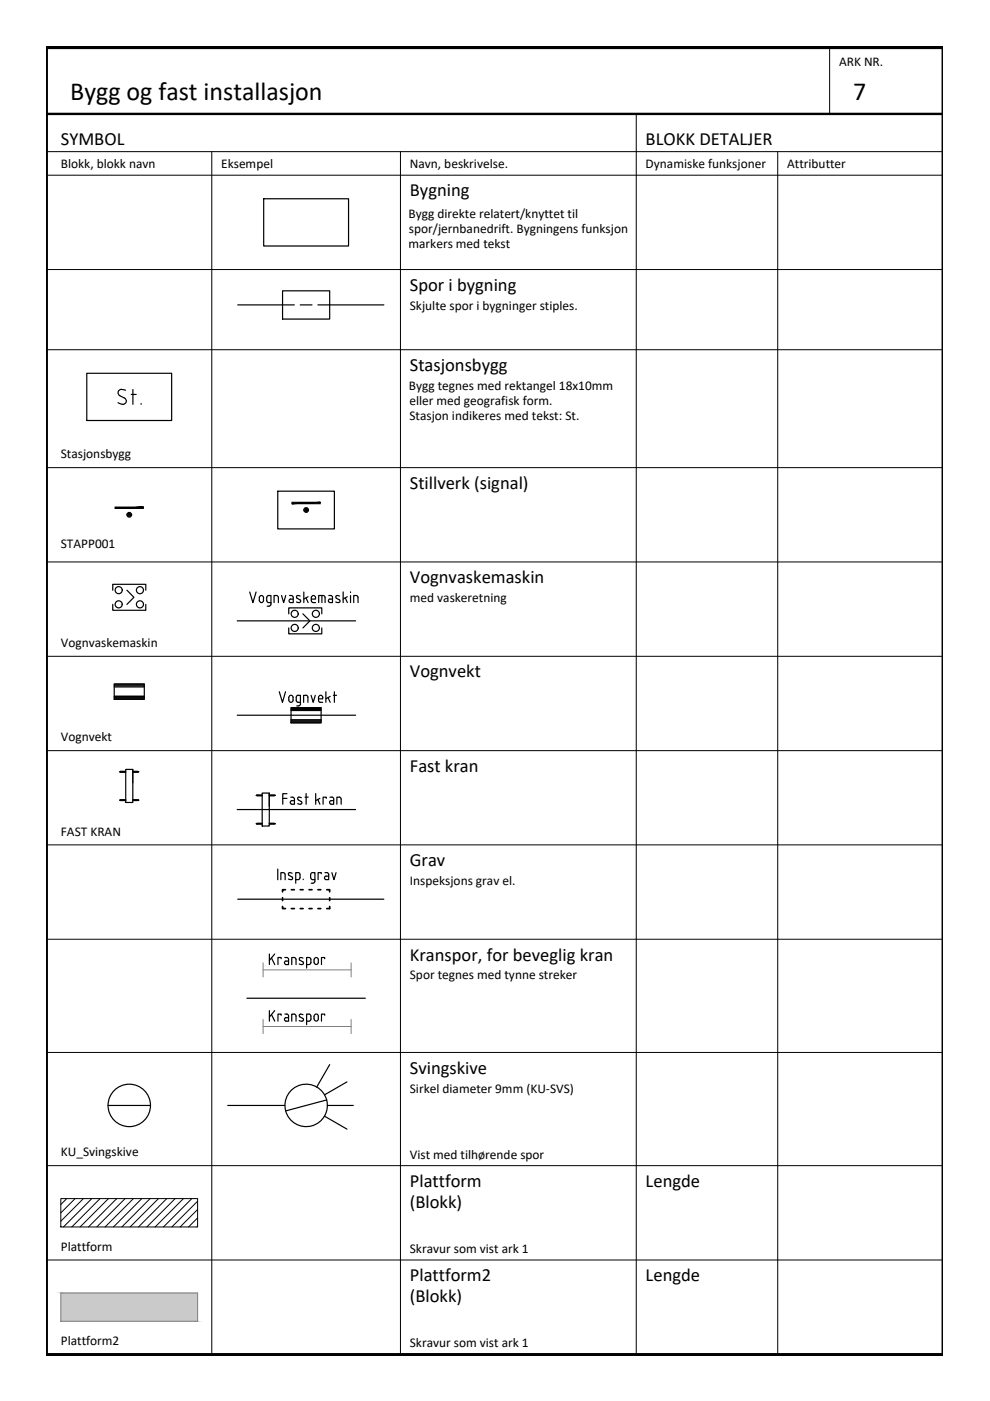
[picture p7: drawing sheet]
<svg xmlns="http://www.w3.org/2000/svg" width="210mm" height="297mm" viewBox="0 0 210 297" stroke-linecap="round" stroke-linejoin="round" font-family="sans-serif">
<!-- layer: JBTKO_SPOR -->
<path d="M50.4 64.6h9.5M69.9 64.6h11.5M50.3 131.6h25.1M50.3 151.6h25.1M50.3 171.6h25.1M50.4 190.6h31M52.4 211.6h25.1M48.3 234.4h12.1M68.8 236.6l4.8 2.8M69.4 234.4h5.5M69.9 225.7l-2.8 4.8M73.6 229.4l-4.8 2.7" fill="none" stroke="#000" stroke-width=".25"/>
<!-- layer: JBT_Objekter_0.25mm -->
<g fill="none" stroke="#000" stroke-width=".25">
<path d="M55.9 42.1h18v10.1h-18zM18.4 79.1h18v10.1h-18zM59.9 61.7h10v5.9h-10zM25.7 82.6a.71 .71 0 0 0-.7 .5 .71 .71 0 0 0 .4 .8l1 .5a.75 .75 0 0 1 .2 1.1 .75 .75 0 0 1-1.1 .1l-.5-.2M25.7 82.6l.9 .1M27.8 83.6h1.1M28.2 82.6v3.1M29.9 85.6v.1M58.9 104.1h12v8h-12zM23.9 128.1v1.3h7v-1.3M23.9 125.1v-1.2h7v1.2M26.9 125.1l1.5 1.5-1.5 1.5"/>
<path d="M61.2 133.1v1.3h7v-1.3M61.2 130.2v-1.3h7v1.3M64.2 130.2l1.5 1.4-1.5 1.5M24.2 145h6.4v3.3h-6.4zM24.2 147.6h6.4M24.2 145.6h6.4M24.2 145.4h6.4M24.2 145.2h6.4M24.2 145h6.4M24.2 147.8h6.4M24.2 148h6.4M24.2 148.3h6.4"/>
<path d="M61.7 150.1h6.4v3.1h-6.4zM61.7 152.6h6.4M61.7 150.6h6.4M61.7 150.5h6.4M61.7 150.2h6.4M61.7 150.1h6.4M61.7 152.8h6.4M61.7 153h6.4M61.7 153.2h6.4M25.4 163.6l1.3 .1M25.4 163.6h1.3M25.4 169.7h1.3"/>
<path d="M26.7 163.1h1.5v7h-1.5zM26.7 169.5l-1.3 .2M26.7 163.5l-1.3 .1M28.2 163.5l1.2 .1M28.2 169.5l1.2 .2M28.2 163.6h1.2M28.2 163.1v2.9M28.2 169.7h1.2M29.4 163.6l-1.2 .1M29.4 169.7h-1.2M54.3 168.6l1.3 .1M54.3 168.6h1.3"/>
<path d="M54.3 174.6h1.3M54.3 174.6l1.3 .1M55.6 168.1h1.5v7h-1.5zM55.6 174.5l-1.3 .1M55.6 168.6h-1.3M57.1 168.6h1.2M57.1 174.5l1.2 .1M57.1 168.1v2.9M57.1 174.6h1.2M58.3 168.6l-1.2 .1M58.3 174.6l-1.2 .1M22.9 234.4h9"/>
<path d="M69.2 233.2l-8.7 2.3"/>
<circle cx="27.4" cy="109.1" r=".5"/>
<circle cx="27.4" cy="109.1" r=".31"/>
<circle cx="27.4" cy="109.1" r=".14"/>
<circle cx="64.9" cy="108.1" r=".5"/>
<circle cx="64.9" cy="108.1" r=".31"/>
<circle cx="64.9" cy="108.1" r=".14"/>
<circle cx="25.2" cy="125.1" r=".75"/>
<circle cx="25.2" cy="128.1" r=".75"/>
<circle cx="29.7" cy="128.1" r=".75"/>
<circle cx="29.7" cy="125.1" r=".75"/>
<circle cx="62.5" cy="133.1" r=".75"/>
<circle cx="62.5" cy="130.1" r=".75"/>
<circle cx="67" cy="133.1" r=".75"/>
<circle cx="67" cy="130.1" r=".75"/>
<circle cx="27.4" cy="234.4" r="4.5"/>
<circle cx="64.9" cy="234.4" r="4.5"/>
</g>
<!-- layer: JBT_Stipplet -->
<path d="M59.9 64.6h2.5M63.7 64.6h2.5M67.4 64.6h2.5" fill="none" stroke="#000" stroke-width=".25"/>
<!-- layer: JBT_Objekter_0.10mm -->
<path d="M55.8 205.6h18.7M55.8 217.6h18.7M55.8 204.1v3M55.8 216.1v3M74.5 204.1v3M74.5 216.1v3M12.9 274.1h29v6h-29z" fill="none" stroke="#808080" stroke-width=".21"/>
<!-- layer: JBT_Tekst_25 -->
<g fill="none" stroke="#000" stroke-width=".25">
<path d="M52.9 125.5l.7 2.3 .7-2.3M55 126.8a.46 .46 0 0 1 .4-.5 .46 .46 0 0 1 .5 .5M55 126.8v.5a.46 .46 0 0 0 .4 .5 .46 .46 0 0 0 .5-.5v-.5M56.6 128.5h.5M56.9 126.3h.6v1.8l-.1 .2-.3 .2M56.9 127.8h.6M57 126.3h-.2a1.12 1.12 0 0 0 0 1.4l.2 .1M58.1 127.8v-1.5h.5l.4 .2v1.3M59.7 126.3l.4 1.5 .5-1.5M61.4 126.3h.4M61.8 126.3l.3 .2 .1 1.3h-.6a.37 .37 0 0 1-.3-.4 .37 .37 0 0 1 .3-.4h.6M63.6 126.4l-.5-.1-.2 .2 .1 .3 .7 .5v.4l-.8-.1"/>
<path d="M64.4 125.5v2.3M64.9 126.8l.4 1M65.3 126.5l-.9 .5M66 126.8v.6M66 126.8a.46 .46 0 0 1 .5-.5 .46 .46 0 0 1 .4 .5M66 127.4l.2 .3 .7 .1M66.9 126.8v.2h-.9M67.6 127.8v-1.5h.9l.4 .2v1.3M68.2 126.3v1.5M69.7 126.3h.6l.2 .4v1.1h-.6a.39 .39 0 0 1-.3-.4 .39 .39 0 0 1 .4-.4h.5M71.3 126.8l.6 .4 .2 .3-.3 .2-.6-.1M72 126.4l-.7-.1-.1 .4 .1 .1"/>
<path d="M72.8 125.5v2.3M73.2 126.8l.4 1M73.6 126.5l-.8 .5M74.3 125.5v.1M74.3 126.3v1.5M75 127.8v-1.5h.5l.4 .2v1.3M59.2 146.7l.7 2.2 .6-2.2M61.2 147.9v.5a.46 .46 0 0 0 .5 .5 .46 .46 0 0 0 .5-.5M61.2 147.9a.46 .46 0 0 1 .5-.5 .46 .46 0 0 1 .5 .5M62.1 147.9v.5M62.9 149.7h.4M63.7 148.9l-.7-.1a1.1 1.1 0 0 1 0-1.3l.7-.1v1.8v.2l-.4 .2"/>
<path d="M64.4 148.9v-1.5l.7 .1 .1 .1 .1 1.3M66 147.4l.4 1.5 .5-1.5M67.5 147.9a.46 .46 0 0 1 .5-.5 .46 .46 0 0 1 .4 .5M67.5 147.9l.1 .8 .3 .2M67.9 148.9h.5M68.4 147.9v.3h-.9M69.1 146.7v2.2M69.6 147.9l.4 1M70 147.7l-.9 .5M70.7 147.4h.7M70.9 146.7v2.2M60 169.3h.8"/>
<path d="M60.8 168.3h-.8v2.2M61.6 169l.6 .1 .2 .3v1.1h-.5a.39 .39 0 0 1-.4-.4 .39 .39 0 0 1 .4-.3h.5M63.4 169l-.2 .1-.1 .3 .9 .7v.2l-.3 .2-.6-.1M63.4 169l.5 .1M64.7 169h.6M64.9 168.3v2.2M66.9 168.3v2.2M67.4 169.5l.4 1M67.8 169.3l-.9 .5M69.2 169.3v-.3h-.7v1.5M70 169h.4M70.2 169.8h.5"/>
<path d="M70.2 169.8a.37 .37 0 0 0-.3 .3 .37 .37 0 0 0 .3 .4M70.4 169l.3 .2 .1 .2M70.7 169.4v1.1h-.5M71.9 169h-.5v1.5M71.9 169l.4 .2v.2M72.3 169.4v1.1M58.9 184.3v2.2M59.5 186.5v-1.5h.6l.3 .2 .1 1.3M61.4 185l-.2 .1v.3l.7 .5M61.4 185l.5 .1M61.9 185.9l.1 .2-.1 .3h-.7M63.2 185h-.5v2.3"/>
<path d="M63.2 185l.4 .2v.2M63.6 185.4v.9l-.4 .2h-.5M64.3 186.4v.1M65.9 185.4v.7M65.9 186.1l.2 .3 .7 .1M66 187.3h.4M66.3 185h.5v1.8l-.1 .2-.3 .2M66.3 185l-.4 .2v.2M68.1 185.3v-.3h-.7v1.5M68.9 185h.4M69.3 185l.3 .2 .1 .2M69.7 185.4v1.1h-.6a.37 .37 0 0 1-.3-.4 .37 .37 0 0 1 .3-.3h.6"/>
<path d="M70.4 185l.4 1.5 .5-1.5M57.1 202.3v2.2M57.1 214.3v2.2M57.6 215.1l.7 1.4M57.6 203.1l.7 1.4M58.2 214.3l-1.1 1.3M58.2 202.3l-1.1 1.3M59.6 215.3v-.3h-.7v1.5M59.6 203.3v-.3h-.7v1.5M60.4 215l.6 .1 .2 .3M60.4 203l.6 .1 .2 .3M60.6 215.8h.6"/>
<path d="M60.6 215.8a.37 .37 0 0 0-.3 .3 .37 .37 0 0 0 .3 .4M61.2 215.5v1h-.6M61.2 203.5v1h-.6a.39 .39 0 0 1-.3-.4 .39 .39 0 0 1 .3-.3h.6M61.9 216.5v-1.5h.5l.3 .2 .1 1.3M61.9 204.5v-1.5h.5l.3 .2 .1 1.3M63.4 216.4l.7 .1M63.4 204.4l.7 .1M64.2 215.9l.1 .4-.2 .2M64.2 215.1l-.5-.1-.2 .2 .1 .4 .6 .3M64.2 203.1l-.5-.1-.2 .2 .1 .4 .7 .5v.2l-.2 .2M65 204.5l.7-.1a1.08 1.08 0 0 0 0-1.3l-.7-.1v2.3M65 216.5h.5"/>
<path d="M65.5 216.5l.2-.1a1.08 1.08 0 0 0 0-1.3l-.7-.1v2.3M66.6 215.5v.5a.46 .46 0 0 0 .5 .5 .46 .46 0 0 0 .4-.5M66.6 203.5v.5a.46 .46 0 0 0 .5 .5 .46 .46 0 0 0 .4-.5M66.6 215.5a.46 .46 0 0 1 .5-.5 .46 .46 0 0 1 .4 .5M66.6 203.5a.46 .46 0 0 1 .5-.5 .46 .46 0 0 1 .4 .5M67.5 203.5v.5M67.5 215.5v.5M68.8 215.3v-.3h-.6v1.5M68.8 203.3v-.3h-.6v1.5"/>
</g>
<!-- layer: RAMME SYMBOLER -->
<g fill="none" stroke="#000" stroke-width=".21">
<path d="M175.9 10.2v14M9.9 32.2h190M9.9 37.1h190M44.9 32.2v254.9M84.9 32.2v254.9M134.9 24.2v262.9M164.9 32.2v254.9M9.9 57.2h190M9.9 74.1h190M9.9 99.1h190M9.9 119.1h190M9.9 139.1h190"/>
<path d="M9.9 159.2h190M9.9 179.1h190M9.9 199.1h190M9.9 223.1h190M9.9 247.1h190M9.9 267.1h190"/>
</g>
<!-- layer: RAMME -->
<path d="M9.9 9.9h190v277.4h-190zM9.9 10.2h190M9.9 24.2h190M9.9 287.1h190" fill="none" stroke="#000" stroke-width=".51"/>
<!-- layer: JBT_Objekter_0.25mm -->
<g fill="#000" stroke="#000" stroke-width=".21">
<path d="M24.4 107.5v.3l6-.3zM24.4 107.8l6-.3v.3z"/>
<path d="M61.9 106.5v.3l6-.3zM61.9 106.8l6-.3v.3z"/>
</g>
<!-- layer: JBT_Objekter_0.18mm -->
<g fill="none" stroke="#000" stroke-width=".21">
<path d="M12.9 254.1h29v6h-29zM14.1 254.1l-1.2 1.3M15.9 254.1l-3 3.1M17.7 254.1l-4.8 4.8M19.5 254.1l-6.1 6M21.2 254.1l-6 6M23 254.1l-6 6M24.8 254.1l-6 6M26.5 254.1l-6 6M28.3 254.1l-6 6M30.1 254.1l-6 6M31.8 254.1l-6 6"/>
<path d="M33.6 254.1l-6 6M35.4 254.1l-6 6M37.1 254.1l-6 6M38.9 254.1l-6 6M40.7 254.1l-6 6M41.9 254.7l-5.5 5.4M41.9 256.4l-3.7 3.7M41.9 258.2l-1.9 1.9M41.9 260l-.2 .1"/>
</g>
<!-- layer: JBT_Skravur grey solid -->
<path d="M12.9 274.1l29 6v-6zM12.9 274.1l29 6h-29z" fill="#cacaca" stroke="#cacaca" stroke-width=".21"/>
<!-- layer: JBT_Stipplet2 -->
<g fill="none" stroke="#000" stroke-width=".36">
<path d="M59.9 192.2v.4h.6M59.9 190.3v.6M60.5 188.6h-.6v.5M61.8 188.6h.6M61.8 192.6h.6M63.7 188.6h.6M63.7 192.6h.6M65.5 188.6h.7M65.5 192.6h.7M67.4 188.6h.6M67.4 192.6h.6M69.3 188.6h.6v.5"/>
<path d="M69.9 190.3v.6M69.9 192.2v.4h-.6"/>
</g>
<g font-size="5.5">
<text x="14.9" y="21.1">Bygg og fast installasjon</text>
<text x="180.9" y="21.1">7</text>
</g>
<g font-size="3.9">
<text x="12.9" y="30.6">SYMBOL</text>
<text x="136.9" y="30.6">BLOKK DETALJER</text>
<text x="86.9" y="41.7">Bygning</text>
<text x="86.9" y="61.7">Spor i bygning</text>
<text x="86.9" y="78.7">Stasjonsbygg</text>
<text x="86.9" y="103.7">Stillverk (signal)</text>
<text x="86.9" y="123.6">Vognvaskemaskin</text>
<text x="86.9" y="143.6">Vognvekt</text>
<text x="86.9" y="163.6">Fast kran</text>
<text x="86.9" y="183.6">Grav</text>
<text x="86.9" y="203.6">Kranspor, for beveglig kran</text>
<text x="86.9" y="227.6">Svingskive</text>
<text x="86.9" y="251.6">Plattform</text>
<text x="136.9" y="251.6">Lengde</text>
<text x="86.9" y="256.1">(Blokk)</text>
<text x="86.9" y="271.6">Plattform2</text>
<text x="136.9" y="271.6">Lengde</text>
<text x="86.9" y="276.1">(Blokk)</text>
</g>
<g font-size="2.8">
<text x="177.9" y="13.9">ARK NR.</text>
<text x="12.9" y="35.6">Blokk, blokk navn</text>
<text x="46.9" y="35.6">Eksempel</text>
<text x="86.9" y="35.6">Navn, beskrivelse.</text>
<text x="136.9" y="35.6">Dynamiske funksjoner</text>
<text x="166.9" y="35.6">Attributter</text>
<text x="86.6" y="46.1">Bygg direkte relatert/knyttet til</text>
<text x="86.6" y="52.5">markers med tekst</text>
<text x="86.7" y="49.4">spor/jernbanedrift. Bygningens funksjon</text>
<text x="86.9" y="65.6">Skjulte spor i bygninger stiples.</text>
<text x="86.7" y="82.8">Bygg tegnes med rektangel 18x10mm</text>
<text x="86.8" y="85.9">eller med geografisk form.</text>
<text x="86.8" y="89">Stasjon indikeres med tekst: St.</text>
<text x="12.9" y="97.2">Stasjonsbygg</text>
<text x="12.9" y="116.1">STAPP001</text>
<text x="86.9" y="127.6">med vaskeretning</text>
<text x="12.9" y="137.1">Vognvaskemaskin</text>
<text x="12.9" y="157.1">Vognvekt</text>
<text x="12.9" y="177.1">FAST KRAN</text>
<text x="86.9" y="187.6">Inspeksjons grav el.</text>
<text x="86.9" y="207.6">Spor tegnes med tynne streker</text>
<text x="86.9" y="231.6">Sirkel diameter 9mm (KU-SVS)</text>
<text x="12.9" y="245.1">KU_Svingskive</text>
<text x="86.9" y="245.6">Vist med tilhørende spor</text>
<text x="12.9" y="265.1">Plattform</text>
<text x="86.9" y="265.6">Skravur som vist ark 1</text>
<text x="12.9" y="285.1">Plattform2</text>
<text x="86.9" y="285.6">Skravur som vist ark 1</text>
</g>
</svg>
